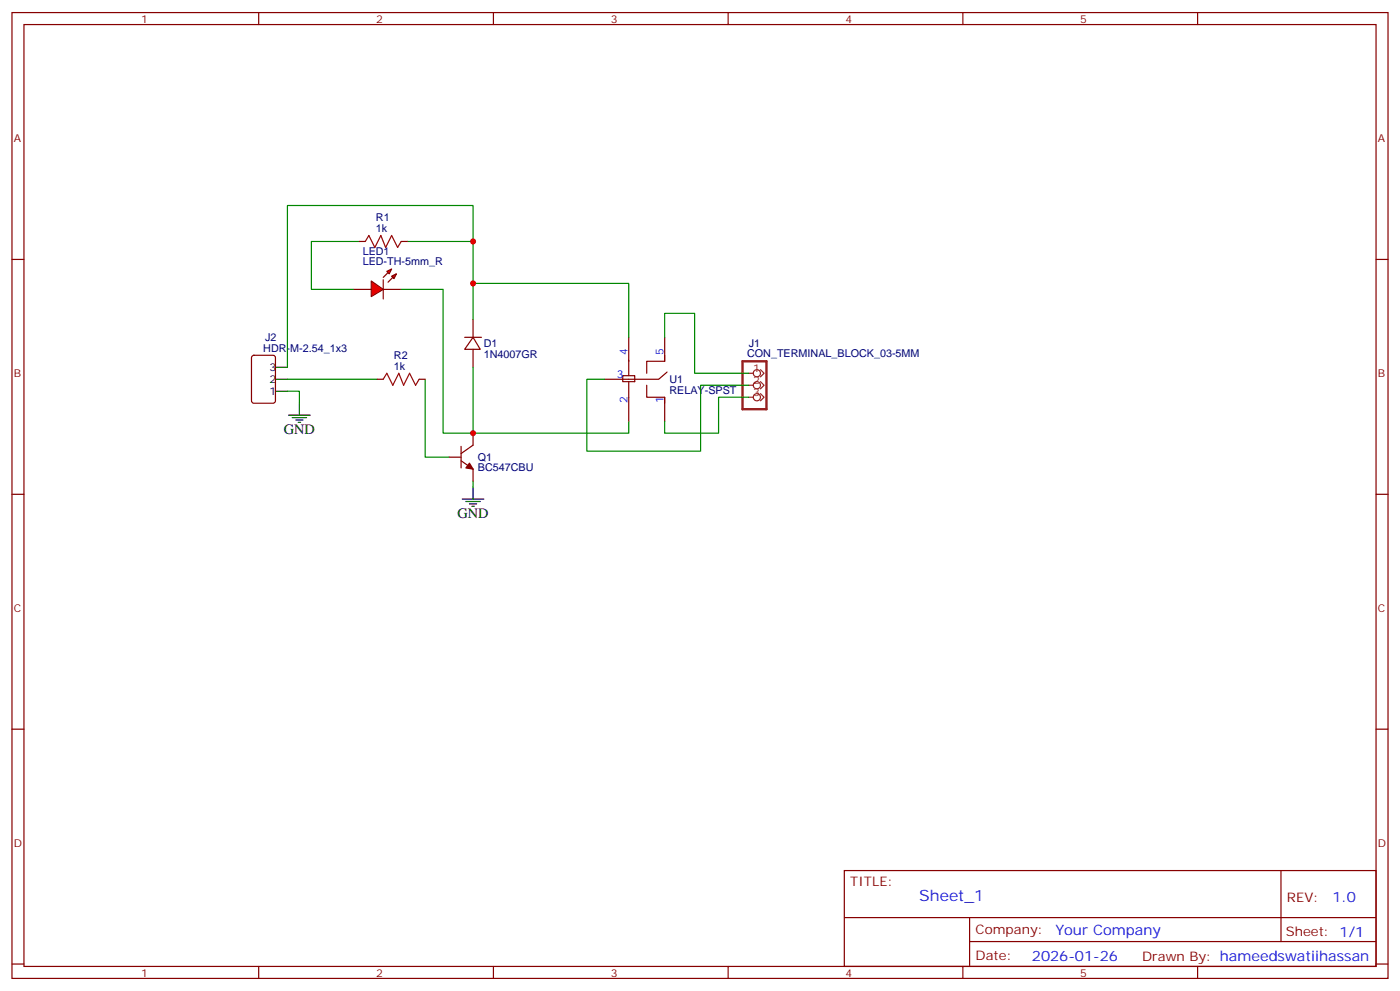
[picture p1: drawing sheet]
<svg xmlns="http://www.w3.org/2000/svg" width="412mm" height="292mm" viewBox="0 0 412 292" stroke-linecap="round" stroke-linejoin="round" font-family="sans-serif">
<g fill="none" stroke="#870000" stroke-width=".35">
<path d="M3.5 3.7h405.4v284.3h-405.4zM7.1 7.2h398.2v277.3h-398.2zM76.2 3.7v3.5M145.3 3.7v3.5M214.5 3.7v3.5M283.6 3.7v3.5M352.8 3.7v3.5M3.5 76.4h3.6M405.3 76.4h3.6M136.9 99.3h4.9M139.3 99.3l2.2 3.5h-4.6zM139.3 94v5.3"/>
<path d="M139.3 102.8v5.3M3.5 145.5h3.6M405.3 145.5h3.6M3.5 214.7h3.6M405.3 214.7h3.6M248.7 256.3h156.6v28.2h-156.6zM377.3 256.3v20.9M248.7 270.1h156.5M285.6 277.2h119.6M285.6 270.1v14.2M3.5 283.8h3.6M76.2 284.5v3.5"/>
<path d="M145.3 284.5v3.5M214.5 284.5v3.5M283.6 284.5v3.5M352.8 284.5v3.5M405.3 283.8h3.6"/>
</g>
<g fill="#f00" stroke="#870000" stroke-width=".35">
<path d="M109.4 82.7l3.5 2.5-3.5 2.1z"/>
<path d="M112.9 82.4v5.6z"/>
</g>
<g fill="#870000" stroke="#870000" stroke-width=".35">
<path d="M112.9 81.7l1.4-1.4z"/>
<path d="M114.3 83.1l1.4-1.4z"/>
</g>
<g fill="#f00" stroke="#870000" stroke-width=".35">
<path d="M113.9 79.9l1.5-.7-.7 1.4z"/>
<path d="M115.4 81.3l1.4-.7-.7 1.4z"/>
</g>
<g fill="none" stroke="#870000" stroke-width=".35">
<path d="M105.8 71.1h1.8M118.2 71.1h1.7M104.1 85.2h5.3M112.9 85.2h5.3M185.2 99.3v11.3M195.8 99.3v7.1M74.3 104.8l.5-.2h5.6l.7 .4v13l-.4 .7h-5.9l-.7-.5v-12.9zM111.1 111.7h1.8M123.5 111.7h1.7M183.4 110.6h3.6v1.8h-3.6zM185.2 112.4v11.6M190.5 113.4v3.5h5.3v1.8"/>
<path d="M195.8 104.6v1.8h-5.3v3.5M195.8 116.9v7.1M196.5 109.5l-2.5 2.2h-15.8M132.3 134.6h3.5M135.8 131.4v6.4M135.8 135.6l3.5 2.5v3.5M139.3 127.5v3.6l-3.5 2.4"/>
</g>
<path d="M218.7 106.4h7.1v14.1h-7.1z" fill="none" stroke="#8c2424" stroke-width=".71"/>
<g fill="none" stroke="#8c2424" stroke-width=".35">
<path d="M220.5 109.9h1.4M220.5 113.4h1.4M220.5 116.9h1.4M224 108.8l1.1 1.1-1.1 1M224 112.4l1.1 1-1.1 1.1M224 115.9l1.1 1-1.1 1.1"/>
<circle cx="223" cy="113.4" r="1.06"/>
<circle cx="223" cy="116.9" r="1.06"/>
<circle cx="223" cy="109.9" r="1.06"/>
</g>
<g fill="none" stroke="#000" stroke-width=".35">
<path d="M81.1 108.1h3.6M81.1 115.2h3.6M81.1 111.7h3.6M88.2 118.7v3.5M85 122.2h6.4M86.1 122.9h4.2M87.1 123.6h2.2M87.8 124.4h.7M136.2 146.9h6.3M137.2 147.6h4.3M138.3 148.3h2.1M139 149h.7"/>
<path d="M139.3 143.4v3.5"/>
</g>
<g fill="none" stroke="#008700" stroke-width=".35">
<path d="M105.8 71.1h-14.1v14.1h12.4M119.9 71.1h19.4v12.3M139.3 71.1v-10.6h-54.6v47.6M118.2 85.2h12.3v42.3h8.8M139.3 94v-10.6h45.9v15.9M195.8 99.3v-7h8.8v17.6h15.9M84.7 115.2h3.5v3.5M84.7 111.7h26.4M125.2 111.7v22.9h7.1M139.3 108.1v19.4h45.9v-3.5M178.2 111.7h-5.3v21.1h33.5v-19.4h14.1M220.5 116.9h-8.8v10.6h-15.9v-3.5"/>
<path d="M139.3 141.6v1.8"/>
</g>
<path d="M138.3 136.3l1 1.8-2.1-.3z" fill="#870000" stroke="#870000" stroke-width=".35"/>
<path d="M107.6 71.1l1.1-1.8 1.7 3.5 1.8-3.5 1.4 3.5 1.8-3.5 1.7 3.5 1.1-1.7M112.9 111.7l1-1.8 1.8 3.5 1.8-3.5 1.4 3.5 1.7-3.5 1.8 3.5 1.1-1.7" fill="none" stroke="#a10000" stroke-width=".35"/>
<g fill="#c00">
<circle cx="139.3" cy="127.5" r=".88"/>
<circle cx="139.3" cy="83.4" r=".88"/>
<circle cx="139.3" cy="71.1" r=".88"/>
</g>
<text font-size="4.6" fill="#00f" x="270.8" y="265.3">Sheet_1</text>
<g font-size="4.2">
<text x="83.6" y="127.9">GND</text>
<text x="134.8" y="152.6">GND</text>
</g>
<g font-size="4.2" fill="#00f">
<text x="392.5" y="265.6">1.0</text>
<text x="310.9" y="275.1">Your Company</text>
<text x="304" y="282.9">2026-01-26</text>
</g>
<g font-size="3.9" fill="#800">
<text x="250.5" y="260.9">TITLE:</text>
<text x="379.1" y="265.6">REV:</text>
<text x="287.4" y="275.1">Company:</text>
<text x="378.7" y="275.7">Sheet: 1/1</text>
<text x="287.4" y="282.8">Date:</text>
<text x="336.4" y="282.8">Drawn By: hameedswatiihassan</text>
</g>
<g font-size="3.2" fill="#800">
<text x="41.6" y="6.7">1</text>
<text x="110.8" y="6.7">2</text>
<text x="179.9" y="6.7">3</text>
<text x="249.1" y="6.7">4</text>
<text x="318.2" y="6.7">5</text>
<text x="4.1" y="41.8">A</text>
<text x="405.9" y="41.8">A</text>
<text x="4.1" y="110.9">B</text>
<text x="405.9" y="110.9">B</text>
<text x="4.1" y="180.1">C</text>
<text x="405.9" y="180.1">C</text>
<text x="4.1" y="249.2">D</text>
<text x="405.9" y="249.2">D</text>
<text x="41.6" y="287.5">1</text>
<text x="110.8" y="287.5">2</text>
<text x="179.9" y="287.5">3</text>
<text x="249.1" y="287.5">4</text>
<text x="318.2" y="287.5">5</text>
</g>
<g font-size="3.2" fill="#000080">
<text x="110.8" y="65.2">R1</text>
<text x="110.8" y="68.3">1k</text>
<text x="106.8" y="75.1">LED1</text>
<text x="106.8" y="78.1">LED-TH-5mm_R</text>
<text x="78.1" y="100.5">J2</text>
<text x="77.5" y="103.5">HDR-M-2.54_1x3</text>
<text x="116" y="105.7">R2</text>
<text x="142.5" y="105.3">1N4007GR</text>
<text x="142.5" y="102.2">D1</text>
<text x="220.1" y="105.2">CON_TERMINAL_BLOCK_03-5MM</text>
<text x="220.6" y="102.2">J1</text>
<text x="116" y="108.8">1k</text>
<text x="197.2" y="112.9">U1</text>
<text x="197.2" y="116">RELAY-SPST</text>
<text x="140.8" y="135.7">Q1</text>
<text x="140.8" y="138.8">BC547CBU</text>
</g>
<g font-size="3.2" fill="#00f">
<text x="184.9" y="104.6" transform="rotate(-90 184.9 104.6)">4</text>
<text x="195.4" y="104.6" transform="rotate(-90 195.4 104.6)">5</text>
<text x="181.7" y="111.3">3</text>
<text x="184.9" y="118.7" transform="rotate(-90 184.9 118.7)">2</text>
<text x="195.4" y="118.7" transform="rotate(-90 195.4 118.7)">1</text>
</g>
<g font-size="3.2">
<text x="79.4" y="109.2">3</text>
<text x="79.4" y="112.7">2</text>
<text x="79.4" y="116.2">1</text>
</g>
<g font-size="3.2" fill="#8d2323">
<text x="221.9" y="109.5">1</text>
<text x="221.9" y="113.1">2</text>
<text x="221.9" y="116.6">3</text>
</g>
</svg>
